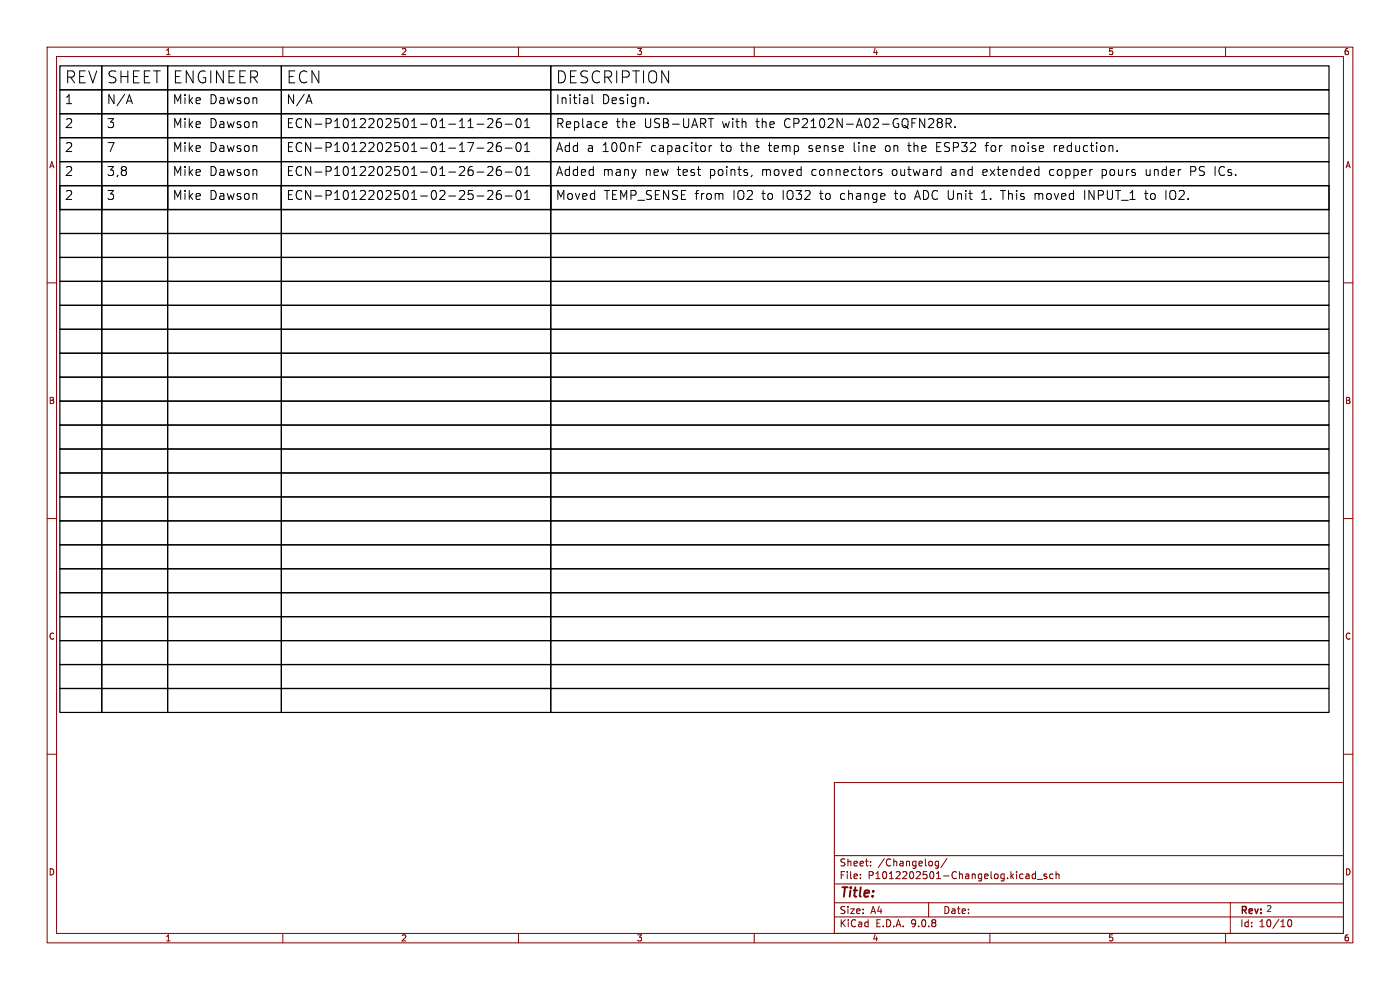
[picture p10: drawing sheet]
<svg xmlns="http://www.w3.org/2000/svg" width="297mm" height="210mm" viewBox="0 0 297 210" stroke-linecap="round" stroke-linejoin="round" font-family="sans-serif">
<g fill="none" stroke="#840000" stroke-width=".21">
<path d="M10 10h277v190h-277zM12 12h273v186h-273zM60 10v2M110 10v2M160 10v2M210 10v2M260 10v2M10 60h2M285 60h2M10 110h2M285 110h2M10 160h2"/>
<path d="M177 166h108v32h-108zM285 160h2M60 198v2M110 198v2M160 198v2M177 194.5h108M177 191.5h108M177 187.5h108M177 181.5h108M182.5 186.3v.1M182.5 185.5v.1M184.7 183.6v.1"/>
<path d="M184.7 182.8v.1M197 191.5v3M199.1 182.7v1.2l-.3 .3-.3-.1M199.1 182.8l-.4-.1-.3 .3 .1 .6h.6M200.9 182.1l-1.3 2M210 198v2M219.7 184.9v1.5M219.7 185.5l-.5-.1-.2 .3 .1 .6h.6M220 186.5h1.2M222 185.5l-.3-.1-.2 .2v.2l.5 .2v.3h-.5M223.4 185.5l-.4-.1-.3 .3 .1 .6h.6M224 185.5l.2-.1 .4 .1 .1 .9"/>
<path d="M224 184.9v1.5M260 198v2M261 191.5v6.5M273.3 195.2l.2-.1a.8 .8 0 0 1 .6 .7 .8 .8 0 0 1-.6 .8l-.3-.6z"/>
</g>
<g fill="none" stroke="#000" stroke-width=".25">
<path d="M12.7 14h8.9v5.1h-8.9zM12.7 19.1h8.9v5h-8.9zM21.6 14h14v5.1h-14zM21.6 19.1h14v5h-14zM35.6 19.1h24.1v5h-24.1zM35.6 14h24.1v5.1h-24.1zM59.7 14h57.1v5.1h-57.1zM59.7 19.1h57.1v5h-57.1zM116.8 14h165.1v5.1h-165.1zM116.8 19.1h165.1v5h-165.1zM12.7 24.1h8.9v5.1h-8.9zM12.7 39.4h8.9v5.1h-8.9z"/>
<path d="M12.7 29.2h8.9v5.1h-8.9zM12.7 34.3h8.9v5.1h-8.9zM21.6 24.1h14v5.1h-14zM21.6 29.2h14v5.1h-14zM21.6 39.4h14v5.1h-14zM21.6 34.3h14v5.1h-14zM35.6 39.4h24.1v5.1h-24.1zM35.6 34.3h24.1v5.1h-24.1zM35.6 24.1h24.1v5.1h-24.1zM35.6 29.2h24.1v5.1h-24.1zM59.7 24.1h57.1v5.1h-57.1zM59.7 34.3h57.1v5.1h-57.1z"/>
<path d="M59.7 29.2h57.1v5.1h-57.1zM59.7 39.4h57.1v5.1h-57.1zM116.8 39.4h165.1v5.1h-165.1zM116.8 24.1h165.1v5.1h-165.1zM116.8 29.2h165.1v5.1h-165.1zM116.8 34.3h165.1v5.1h-165.1zM12.7 54.6h8.9v5.1h-8.9zM12.7 59.7h8.9v5.1h-8.9zM12.7 49.5h8.9v5.1h-8.9zM12.7 44.5h8.9v5h-8.9zM21.6 59.7h14v5.1h-14zM21.6 54.6h14v5.1h-14z"/>
<path d="M21.6 49.5h14v5.1h-14zM21.6 44.5h14v5h-14zM35.6 54.6h24.1v5.1h-24.1zM35.6 44.5h24.1v5h-24.1zM35.6 59.7h24.1v5.1h-24.1zM35.6 49.5h24.1v5.1h-24.1zM59.7 59.7h57.1v5.1h-57.1zM59.7 49.5h57.1v5.1h-57.1zM59.7 44.5h57.1v5h-57.1zM59.7 54.6h57.1v5.1h-57.1zM116.8 59.7h165.1v5.1h-165.1zM116.8 54.6h165.1v5.1h-165.1z"/>
<path d="M116.8 49.5h165.1v5.1h-165.1zM116.8 44.5h165.1v5h-165.1zM12.7 69.9h8.9v5h-8.9zM12.7 64.8h8.9v5.1h-8.9zM12.7 74.9h8.9v5.1h-8.9zM21.6 69.9h14v5h-14zM21.6 74.9h14v5.1h-14zM21.6 64.8h14v5.1h-14zM35.6 69.9h24.1v5h-24.1zM35.6 74.9h24.1v5.1h-24.1zM35.6 64.8h24.1v5.1h-24.1zM59.7 69.9h57.1v5h-57.1z"/>
<path d="M59.7 74.9h57.1v5.1h-57.1zM59.7 64.8h57.1v5.1h-57.1zM116.8 64.8h165.1v5.1h-165.1zM116.8 69.9h165.1v5h-165.1zM116.8 74.9h165.1v5.1h-165.1zM12.7 95.3h8.9v5h-8.9zM12.7 90.2h8.9v5.1h-8.9zM12.7 80h8.9v5.1h-8.9zM12.7 85.1h8.9v5.1h-8.9zM21.6 95.3h14v5h-14zM21.6 90.2h14v5.1h-14zM21.6 85.1h14v5.1h-14z"/>
<path d="M21.6 80h14v5.1h-14zM35.6 90.2h24.1v5.1h-24.1zM35.6 85.1h24.1v5.1h-24.1zM35.6 80h24.1v5.1h-24.1zM35.6 95.3h24.1v5h-24.1zM59.7 95.3h57.1v5h-57.1zM59.7 90.2h57.1v5.1h-57.1zM59.7 80h57.1v5.1h-57.1zM59.7 85.1h57.1v5.1h-57.1zM116.8 95.3h165.1v5h-165.1zM116.8 85.1h165.1v5.1h-165.1zM116.8 90.2h165.1v5.1h-165.1z"/>
<path d="M116.8 80h165.1v5.1h-165.1zM12.7 105.4h8.9v5.1h-8.9zM12.7 100.3h8.9v5.1h-8.9zM12.7 110.5h8.9v5.1h-8.9zM12.7 115.6h8.9v5.1h-8.9zM21.6 105.4h14v5.1h-14zM21.6 100.3h14v5.1h-14zM21.6 115.6h14v5.1h-14zM21.6 110.5h14v5.1h-14zM35.6 110.5h24.1v5.1h-24.1zM35.6 105.4h24.1v5.1h-24.1zM35.6 115.6h24.1v5.1h-24.1z"/>
<path d="M35.6 100.3h24.1v5.1h-24.1zM59.7 100.3h57.1v5.1h-57.1zM59.7 110.5h57.1v5.1h-57.1zM59.7 105.4h57.1v5.1h-57.1zM59.7 115.6h57.1v5.1h-57.1zM116.8 115.6h165.1v5.1h-165.1zM116.8 100.3h165.1v5.1h-165.1zM116.8 105.4h165.1v5.1h-165.1zM116.8 110.5h165.1v5.1h-165.1zM12.7 135.9h8.9v5.1h-8.9zM12.7 120.7h8.9v5h-8.9zM12.7 130.8h8.9v5.1h-8.9z"/>
<path d="M12.7 125.7h8.9v5.1h-8.9zM21.6 135.9h14v5.1h-14zM21.6 130.8h14v5.1h-14zM21.6 125.7h14v5.1h-14zM21.6 120.7h14v5h-14zM35.6 125.7h24.1v5.1h-24.1zM35.6 120.7h24.1v5h-24.1zM35.6 135.9h24.1v5.1h-24.1zM35.6 130.8h24.1v5.1h-24.1zM59.7 120.7h57.1v5h-57.1zM59.7 135.9h57.1v5.1h-57.1zM59.7 125.7h57.1v5.1h-57.1z"/>
<path d="M59.7 130.8h57.1v5.1h-57.1zM116.8 135.9h165.1v5.1h-165.1zM116.8 130.8h165.1v5.1h-165.1zM116.8 125.7h165.1v5.1h-165.1zM116.8 120.7h165.1v5h-165.1zM12.7 141h8.9v5.1h-8.9zM12.7 146.1h8.9v5h-8.9zM21.6 146.1h14v5h-14zM21.6 141h14v5.1h-14zM35.6 146.1h24.1v5h-24.1zM35.6 141h24.1v5.1h-24.1zM59.7 141h57.1v5.1h-57.1z"/>
<path d="M59.7 146.1h57.1v5h-57.1zM116.8 146.1h165.1v5h-165.1zM116.8 141h165.1v5.1h-165.1z"/>
</g>
<g fill="none" stroke="#000" stroke-width=".21">
<path d="M27 21.4h.9M27.5 20.1l.6 1.9M65.1 21.4h.9M65.6 20.1l.6 1.9M99.2 30.2h1.3l-.8 2M99.3 27.1h1.1M99.3 25.7l.5-.5v1.9M99.4 36.2l.6-.1 .4 .3v.5l-.2 .2-.5 .1-.3-.2M100.2 35.3a.68 .68 0 0 0-.8 .5M101.2 26.3h1.5M101.2 36.5h1.5M101.2 31.4h1.5"/>
<path d="M103.5 25.3l.2-.1h.5l.3 .1 .1 .4-.1 .3-1.1 1.1h1.2M103.5 30.4l.2-.2h.5l.3 .2 .1 .4-.1 .3-1.1 1.1h1.2M103.5 35.5l.2-.2h.5l.3 .2 .1 .4-.1 .2-1.1 1.1h1.2M106.2 25.2a.75 .75 0 0 0-.9 .8v.7l.2 .3 .5 .1 .3-.2 .1-.6-.2-.3-.6-.1-.3 .4M106.2 30.2a.75 .75 0 0 0-.9 .9v.7l.2 .3 .5 .1 .3-.2 .1-.7-.2-.2-.6-.1-.3 .3M106.2 35.3a.75 .75 0 0 0-.9 .8v.8l.2 .2 .5 .1 .3-.2 .1-.6-.2-.3h-.6l-.3 .3M107.2 26.3h1.4M107.2 36.5h1.4M107.2 31.4h1.4M109.6 25.3l.3-.1a1.03 1.03 0 0 1 .5 1.7l-.3 .2a1.03 1.03 0 0 1-.5-1.8zM109.6 30.4l.3-.2a1.03 1.03 0 0 1 .5 1.8l-.3 .2a1.03 1.03 0 0 1-.5-1.8zM109.6 35.5l.3-.2a1.03 1.03 0 0 1 .5 1.7l-.3 .2a1.03 1.03 0 0 1-.5-1.7z"/>
<path d="M111.3 27.1h1.1M111.3 37.2h1.1M111.3 25.7l.5-.5v1.9M111.3 30.8l.5-.6v2M111.3 35.9l.5-.6v1.9M111.3 32.2h1.1M125.6 20.1v1.6l.3 .3M128.1 25.8l.6 .1 .1 .4-.9 .1M128.7 27l-.6 .1M135.2 30.2h.9M137.5 21.8v.2M150.3 25.2h1.1"/>
<path d="M150.5 30.9v1.3M151 30.9l-.4 .1-.1 .2M159.5 37.1l-.2 .4M187 36.1l-.4-.1-.3 .2 .1 .3 .6 .2v.4h-.7M199.2 26l-.4 .3 .1 .6 .3 .2 .5-.1 .2-.3-.1-.5-.3-.2M199.2 26l-.4-.4 .4-.4 .5 .1 .2 .2-.4 .5M199.2 26h.3M199.4 36l.2 .1M199.6 35.3v1.9M199.6 37.1l-.2 .1M200.7 26.2l.9-.1 .2-.3-.1-.5-.3-.1h-.7v1.9M201.2 26.2l.6 .9"/>
<path d="M202.6 26.9v.2M237 32v.2M99.4 41.2l.6-.1 .4 .4v.4l-.2 .3h-.8M99.4 40.4h.9M101.2 41.6h1.5M103.5 40.6l.2-.2h.5l.3 .2 .1 .3-.1 .3-1.1 1.1h1.2M106.2 40.4a.75 .75 0 0 0-.9 .8v.7l.2 .3 .5 .1 .3-.2 .1-.6-.2-.3-.6-.1-.3 .4M107.2 41.6h1.4M109.6 40.6l.3-.2a1.03 1.03 0 0 1 .5 1.7l-.3 .2a1.03 1.03 0 0 1-.5-1.7zM111.3 40.9l.5-.5v1.9M111.3 42.3h1.1"/>
</g>
<g font-size="3.5">
<text x="13.7" y="17.9">REV</text>
<text x="22.5" y="17.9">SHEET</text>
<text x="36.5" y="17.9">ENGINEER</text>
<text x="60.6" y="17.9">ECN</text>
<text x="117.8" y="17.9">DESCRIPTION</text>
</g>
<text font-size="2.8" fill="#840000" x="178" y="190.9">Title:</text>
<g font-size="2.7">
<text x="13.7" y="22.4">1</text>
<text x="22.5" y="22.4">N/A</text>
<text x="36.5" y="22.4">Mike</text>
<text x="44.3" y="22.4">Dawson</text>
<text x="60.6" y="22.4">N/A</text>
<text x="117.8" y="22.4">Initial</text>
<text x="127.6" y="22.4">Design.</text>
<text x="13.7" y="27.4">2</text>
<text x="22.5" y="27.4">3</text>
<text x="36.5" y="27.4">Mike</text>
<text x="44.3" y="27.4">Dawson</text>
<text x="60.6" y="27.4">ECN-P1012202501-01-11-26-01</text>
<text x="117.8" y="27.4">Replace</text>
<text x="130.6" y="27.4">the</text>
<text x="136.5" y="27.4">USB-UART</text>
<text x="153.1" y="27.4">with</text>
<text x="160.4" y="27.4">the</text>
<text x="166.3" y="27.4">CP2102N-A02-GQFN28R.</text>
<text x="13.7" y="32.5">2</text>
<text x="22.5" y="32.5">7</text>
<text x="36.5" y="32.5">Mike</text>
<text x="44.3" y="32.5">Dawson</text>
<text x="60.6" y="32.5">ECN-P1012202501-01-17-26-01</text>
<text x="117.8" y="32.5">Add</text>
<text x="124.4" y="32.5">a 100nF</text>
<text x="138" y="32.5">capacitor</text>
<text x="152.8" y="32.5">to</text>
<text x="157.2" y="32.5">the</text>
<text x="163.2" y="32.5">temp</text>
<text x="171.7" y="32.5">sense</text>
<text x="181.3" y="32.5">line</text>
<text x="188.1" y="32.5">on</text>
<text x="193" y="32.5">the</text>
<text x="199" y="32.5">ESP32</text>
<text x="209.6" y="32.5">for</text>
<text x="215.1" y="32.5">noise</text>
<text x="224.2" y="32.5">reduction.</text>
<text x="13.7" y="37.6">2</text>
<text x="22.5" y="37.6">3,8</text>
<text x="36.5" y="37.6">Mike</text>
<text x="44.3" y="37.6">Dawson</text>
<text x="60.6" y="37.6">ECN-P1012202501-01-26-26-01</text>
<text x="117.8" y="37.6">Added</text>
<text x="127.8" y="37.6">many</text>
<text x="136.7" y="37.6">new</text>
<text x="143.6" y="37.6">test</text>
<text x="150.5" y="37.6">points,</text>
<text x="161.6" y="37.6">moved</text>
<text x="172.2" y="37.6">connectors</text>
<text x="189.4" y="37.6">outward</text>
<text x="202" y="37.6">and</text>
<text x="208.7" y="37.6">extended</text>
<text x="223" y="37.6">copper</text>
<text x="234.1" y="37.6">pours</text>
<text x="243.5" y="37.6">under</text>
<text x="253" y="37.6">PS ICs.</text>
<text x="13.7" y="42.7">2</text>
<text x="22.5" y="42.7">3</text>
<text x="36.5" y="42.7">Mike</text>
<text x="44.3" y="42.7">Dawson</text>
<text x="60.6" y="42.7">ECN-P1012202501-02-25-26-01</text>
<text x="117.8" y="42.7">Moved</text>
<text x="128" y="42.7">TEMP_SENSE from</text>
<text x="155.4" y="42.7">IO2</text>
<text x="161.6" y="42.7">to</text>
<text x="166" y="42.7">IO32</text>
<text x="174" y="42.7">to</text>
<text x="178.4" y="42.7">change</text>
<text x="190.1" y="42.7">to</text>
<text x="194.4" y="42.7">ADC Unit</text>
<text x="208.6" y="42.7">1.</text>
<text x="212.9" y="42.7">This</text>
<text x="220" y="42.7">moved</text>
<text x="230.6" y="42.7">INPUT_1</text>
<text x="243.7" y="42.7">to</text>
<text x="248" y="42.7">IO2.</text>
</g>
<g font-size="2.1" fill="#840000">
<text x="178" y="184">Sheet:</text>
<text x="186.2" y="184">/Changelog/</text>
<text x="178" y="186.7">File:</text>
<text x="184.1" y="186.7">P1012202501-Changelog.kicad_sch</text>
<text x="178" y="196.9">KiCad</text>
<text x="178" y="194.1">Size:</text>
<text x="184.7" y="194.1">A4</text>
<text x="185.7" y="196.9">E.D.A.</text>
<text x="193.3" y="196.9">9.0.8</text>
<text x="200" y="194.1">Date:</text>
<text x="263" y="194.3">Rev:</text>
<text x="263" y="196.9">Id:</text>
<text x="267.1" y="196.9">10/10</text>
</g>
<g font-size="1.8" fill="#840000">
<text x="35" y="11.9">1</text>
<text x="85" y="11.9">2</text>
<text x="135" y="11.9">3</text>
<text x="185" y="11.9">4</text>
<text x="235" y="11.9">5</text>
<text x="285" y="11.9">6</text>
<text x="10.3" y="35.9">A</text>
<text x="285.3" y="35.9">A</text>
<text x="10.3" y="85.9">B</text>
<text x="285.3" y="85.9">B</text>
<text x="10.3" y="135.9">C</text>
<text x="285.3" y="135.9">C</text>
<text x="10.3" y="185.9">D</text>
<text x="285.3" y="185.9">D</text>
<text x="35" y="199.9">1</text>
<text x="85" y="199.9">2</text>
<text x="135" y="199.9">3</text>
<text x="185" y="199.9">4</text>
<text x="235" y="199.9">5</text>
<text x="285" y="199.9">6</text>
</g>
<text font-size="1.8" fill="#0000c2" x="268.5" y="193.7">2</text>
</svg>
